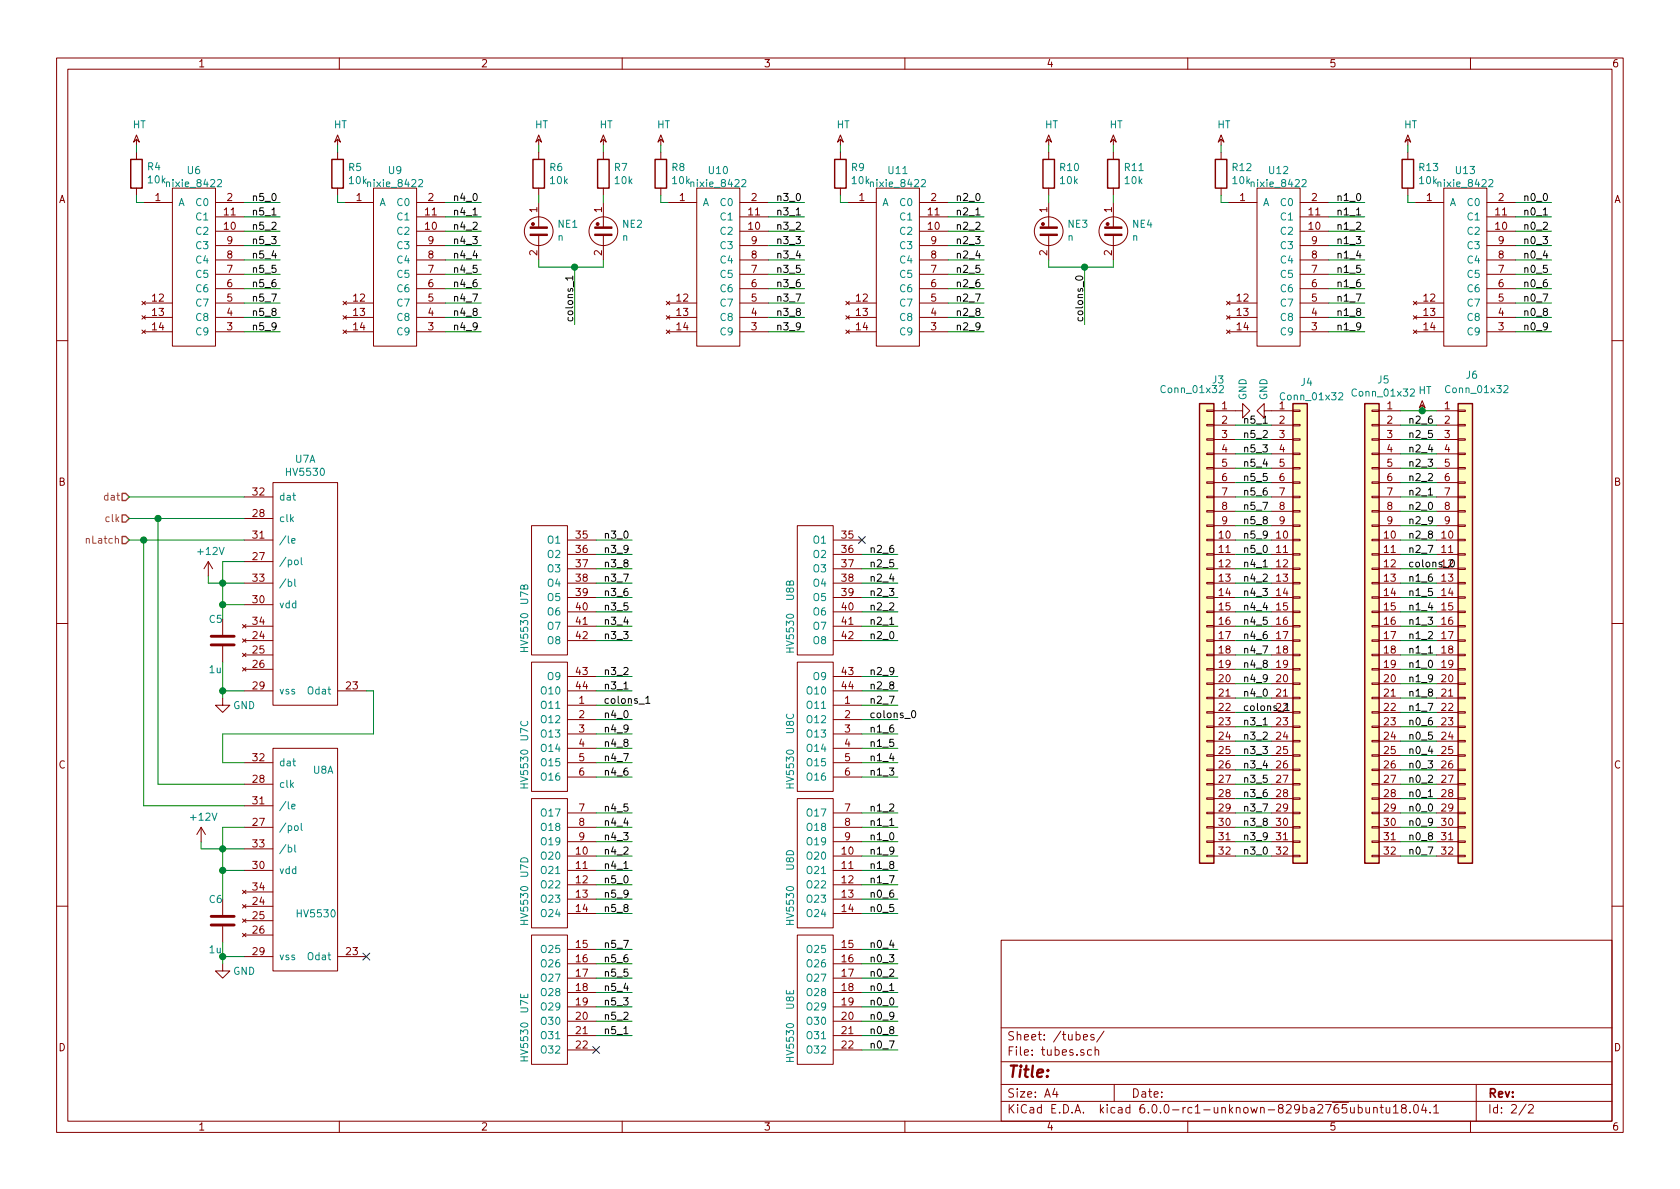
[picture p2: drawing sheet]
EESchema Schematic File Version 4
LIBS:nixie-cache
EELAYER 26 0
EELAYER END
$Descr A4 11693 8268
encoding utf-8
Sheet 2 2
Title ""
Date ""
Rev ""
Comp ""
Comment1 ""
Comment2 ""
Comment3 ""
Comment4 ""
$EndDescr
$Comp
L newStuff:nixie_8422 U6
U 1 1
P 1500 2200
F 0 "U6" H 1350 3225 50  0000 C CNN
F 1 "nixie_8422" H 1350 3134 50  0000 C CNN
F 2 "newStuff:nixie_8422" H 1700 2200 50  0001 C CNN
F 3 "" H 1700 2200 50  0001 C CNN
F 4 "" H 0   0   50  0001 C CNN "DPN"
	1    1500 2200
	1    0    0    -1  
$EndComp
$Comp
L newStuff:nixie_8422 U9
U 1 1
P 2900 2200
F 0 "U9" H 2750 3225 50  0000 C CNN
F 1 "nixie_8422" H 2750 3134 50  0000 C CNN
F 2 "newStuff:nixie_8422" H 3100 2200 50  0001 C CNN
F 3 "" H 3100 2200 50  0001 C CNN
F 4 "" H 0   0   50  0001 C CNN "DPN"
	1    2900 2200
	1    0    0    -1  
$EndComp
$Comp
L newStuff:nixie_8422 U10
U 1 1
P 5150 2200
F 0 "U10" H 5000 3225 50  0000 C CNN
F 1 "nixie_8422" H 5000 3134 50  0000 C CNN
F 2 "newStuff:nixie_8422" H 5350 2200 50  0001 C CNN
F 3 "" H 5350 2200 50  0001 C CNN
F 4 "" H 0   0   50  0001 C CNN "DPN"
	1    5150 2200
	1    0    0    -1  
$EndComp
$Comp
L newStuff:nixie_8422 U11
U 1 1
P 6400 2200
F 0 "U11" H 6250 3225 50  0000 C CNN
F 1 "nixie_8422" H 6250 3134 50  0000 C CNN
F 2 "newStuff:nixie_8422" H 6600 2200 50  0001 C CNN
F 3 "" H 6600 2200 50  0001 C CNN
F 4 "" H 0   0   50  0001 C CNN "DPN"
	1    6400 2200
	1    0    0    -1  
$EndComp
$Comp
L newStuff:nixie_8422 U12
U 1 1
P 9050 2200
F 0 "U12" H 8900 3225 50  0000 C CNN
F 1 "nixie_8422" H 8900 3134 50  0000 C CNN
F 2 "newStuff:nixie_8422" H 9250 2200 50  0001 C CNN
F 3 "" H 9250 2200 50  0001 C CNN
F 4 "" H 0   0   50  0001 C CNN "DPN"
	1    9050 2200
	1    0    0    -1  
$EndComp
$Comp
L newStuff:nixie_8422 U13
U 1 1
P 10350 2200
F 0 "U13" H 10200 3225 50  0000 C CNN
F 1 "nixie_8422" H 10200 3134 50  0000 C CNN
F 2 "newStuff:nixie_8422" H 10550 2200 50  0001 C CNN
F 3 "" H 10550 2200 50  0001 C CNN
F 4 "" H 0   0   50  0001 C CNN "DPN"
	1    10350 2200
	1    0    0    -1  
$EndComp
Text Label 1750 1400 0    50   ~ 0
n5_0
Text Label 1750 1500 0    50   ~ 0
n5_1
Text Label 1750 1600 0    50   ~ 0
n5_2
Text Label 1750 1700 0    50   ~ 0
n5_3
Text Label 1750 1800 0    50   ~ 0
n5_4
Text Label 1750 1900 0    50   ~ 0
n5_5
Text Label 1750 2000 0    50   ~ 0
n5_6
Text Label 1750 2100 0    50   ~ 0
n5_7
Text Label 1750 2200 0    50   ~ 0
n5_8
Text Label 1750 2300 0    50   ~ 0
n5_9
Wire Wire Line
	1700 1400 1950 1400
Wire Wire Line
	1700 1500 1950 1500
Wire Wire Line
	1700 1600 1950 1600
Wire Wire Line
	1700 1700 1950 1700
Wire Wire Line
	1700 1800 1950 1800
Wire Wire Line
	1700 1900 1950 1900
Wire Wire Line
	1700 2000 1950 2000
Wire Wire Line
	1700 2100 1950 2100
Wire Wire Line
	1700 2200 1950 2200
Wire Wire Line
	1700 2300 1950 2300
Text Label 3150 1400 0    50   ~ 0
n4_0
Wire Wire Line
	3100 1400 3350 1400
Wire Wire Line
	3100 1500 3350 1500
Wire Wire Line
	3100 1600 3350 1600
Wire Wire Line
	3100 1700 3350 1700
Wire Wire Line
	3100 1800 3350 1800
Wire Wire Line
	3100 1900 3350 1900
Wire Wire Line
	3100 2000 3350 2000
Wire Wire Line
	3100 2100 3350 2100
Wire Wire Line
	3100 2200 3350 2200
Wire Wire Line
	3100 2300 3350 2300
Wire Wire Line
	5350 1400 5600 1400
Wire Wire Line
	6600 1400 6850 1400
Wire Wire Line
	9250 1400 9500 1400
Text Label 10600 1400 0    50   ~ 0
n0_0
Wire Wire Line
	10550 1400 10800 1400
Text Label 3150 1500 0    50   ~ 0
n4_1
Text Label 3150 1600 0    50   ~ 0
n4_2
Text Label 3150 1700 0    50   ~ 0
n4_3
Text Label 3150 1800 0    50   ~ 0
n4_4
Text Label 3150 1900 0    50   ~ 0
n4_5
Text Label 3150 2000 0    50   ~ 0
n4_6
Text Label 3150 2100 0    50   ~ 0
n4_7
Text Label 3150 2200 0    50   ~ 0
n4_8
Text Label 3150 2300 0    50   ~ 0
n4_9
Text Label 5400 1400 0    50   ~ 0
n3_0
Text Label 5400 1500 0    50   ~ 0
n3_1
Text Label 5400 1600 0    50   ~ 0
n3_2
Text Label 5400 1700 0    50   ~ 0
n3_3
Text Label 5400 1800 0    50   ~ 0
n3_4
Text Label 5400 1900 0    50   ~ 0
n3_5
Text Label 5400 2000 0    50   ~ 0
n3_6
Text Label 5400 2100 0    50   ~ 0
n3_7
Text Label 5400 2200 0    50   ~ 0
n3_8
Text Label 5400 2300 0    50   ~ 0
n3_9
Wire Wire Line
	5350 1500 5600 1500
Wire Wire Line
	5350 1600 5600 1600
Wire Wire Line
	5350 1700 5600 1700
Wire Wire Line
	5350 1800 5600 1800
Wire Wire Line
	5350 1900 5600 1900
Wire Wire Line
	5350 2000 5600 2000
Wire Wire Line
	5350 2100 5600 2100
Wire Wire Line
	5350 2200 5600 2200
Wire Wire Line
	5350 2300 5600 2300
Wire Wire Line
	6600 1500 6850 1500
Wire Wire Line
	6600 1600 6850 1600
Wire Wire Line
	6600 1700 6850 1700
Wire Wire Line
	6600 1800 6850 1800
Wire Wire Line
	6600 1900 6850 1900
Wire Wire Line
	6600 2000 6850 2000
Wire Wire Line
	6600 2100 6850 2100
Wire Wire Line
	6600 2200 6850 2200
Wire Wire Line
	6600 2300 6850 2300
Text Label 6650 1400 0    50   ~ 0
n2_0
Text Label 6650 1500 0    50   ~ 0
n2_1
Text Label 6650 1600 0    50   ~ 0
n2_2
Text Label 6650 1700 0    50   ~ 0
n2_3
Text Label 6650 1800 0    50   ~ 0
n2_4
Text Label 6650 1900 0    50   ~ 0
n2_5
Text Label 6650 2000 0    50   ~ 0
n2_6
Text Label 6650 2100 0    50   ~ 0
n2_7
Text Label 6650 2200 0    50   ~ 0
n2_8
Text Label 6650 2300 0    50   ~ 0
n2_9
Wire Wire Line
	9250 1500 9500 1500
Wire Wire Line
	9250 1600 9500 1600
Wire Wire Line
	9250 1700 9500 1700
Wire Wire Line
	9250 1800 9500 1800
Wire Wire Line
	9250 1900 9500 1900
Wire Wire Line
	9250 2000 9500 2000
Wire Wire Line
	9250 2100 9500 2100
Wire Wire Line
	9250 2200 9500 2200
Wire Wire Line
	9250 2300 9500 2300
Wire Wire Line
	10550 1500 10800 1500
Wire Wire Line
	10550 1600 10800 1600
Wire Wire Line
	10550 1700 10800 1700
Wire Wire Line
	10550 1800 10800 1800
Wire Wire Line
	10550 1900 10800 1900
Wire Wire Line
	10550 2000 10800 2000
Wire Wire Line
	10550 2100 10800 2100
Wire Wire Line
	10550 2200 10800 2200
Wire Wire Line
	10550 2300 10800 2300
Text Label 9300 1400 0    50   ~ 0
n1_0
Text Label 9300 1500 0    50   ~ 0
n1_1
Text Label 9300 1600 0    50   ~ 0
n1_2
Text Label 9300 1700 0    50   ~ 0
n1_3
Text Label 9300 1800 0    50   ~ 0
n1_4
Text Label 9300 1900 0    50   ~ 0
n1_5
Text Label 9300 2000 0    50   ~ 0
n1_6
Text Label 9300 2100 0    50   ~ 0
n1_7
Text Label 9300 2200 0    50   ~ 0
n1_8
Text Label 9300 2300 0    50   ~ 0
n1_9
Text Label 10600 1500 0    50   ~ 0
n0_1
Text Label 10600 1600 0    50   ~ 0
n0_2
Text Label 10600 1700 0    50   ~ 0
n0_3
Text Label 10600 1800 0    50   ~ 0
n0_4
Text Label 10600 1900 0    50   ~ 0
n0_5
Text Label 10600 2000 0    50   ~ 0
n0_6
Text Label 10600 2100 0    50   ~ 0
n0_7
Text Label 10600 2200 0    50   ~ 0
n0_8
Text Label 10600 2300 0    50   ~ 0
n0_9
$Comp
L newStuff:HV5530 U?
U 1 1
P 2000 4500
AR Path="/5AE45E71" Ref="U?"  Part="1" 
AR Path="/5AE42E62/5AE45E71" Ref="U7"  Part="1" 
F 0 "U7" H 2125 5815 50  0000 C CNN
F 1 "HV5530" H 2125 5724 50  0000 C CNN
F 2 "Package_LCC:PLCC-44" H 1900 4950 50  0001 C CNN
F 3 "" H 1900 4950 50  0001 C CNN
F 4 "" H 0   0   50  0001 C CNN "DPN"
	1    2000 4500
	1    0    0    -1  
$EndComp
$Comp
L newStuff:HV5530 U?
U 2 1
P 3950 4650
AR Path="/5AE45E78" Ref="U?"  Part="2" 
AR Path="/5AE42E62/5AE45E78" Ref="U7"  Part="2" 
F 0 "U7" V 3650 5250 50  0000 R CNN
F 1 "HV5530" V 3650 5050 50  0000 R CNN
F 2 "Package_LCC:PLCC-44" H 3850 5100 50  0001 C CNN
F 3 "" H 3850 5100 50  0001 C CNN
F 4 "" H 0   0   50  0001 C CNN "DPN"
	2    3950 4650
	1    0    0    -1  
$EndComp
$Comp
L newStuff:HV5530 U?
U 3 1
P 3950 5700
AR Path="/5AE45E7F" Ref="U?"  Part="3" 
AR Path="/5AE42E62/5AE45E7F" Ref="U7"  Part="3" 
F 0 "U7" V 3650 6400 50  0000 R CNN
F 1 "HV5530" V 3650 6200 50  0000 R CNN
F 2 "Package_LCC:PLCC-44" H 3850 6150 50  0001 C CNN
F 3 "" H 3850 6150 50  0001 C CNN
F 4 "" H 0   0   50  0001 C CNN "DPN"
	3    3950 5700
	1    0    0    -1  
$EndComp
$Comp
L newStuff:HV5530 U?
U 4 1
P 3950 6550
AR Path="/5AE45E86" Ref="U?"  Part="4" 
AR Path="/5AE42E62/5AE45E86" Ref="U7"  Part="4" 
F 0 "U7" V 3650 7150 50  0000 R CNN
F 1 "HV5530" V 3650 6950 50  0000 R CNN
F 2 "Package_LCC:PLCC-44" H 3850 7000 50  0001 C CNN
F 3 "" H 3850 7000 50  0001 C CNN
F 4 "" H 0   0   50  0001 C CNN "DPN"
	4    3950 6550
	1    0    0    -1  
$EndComp
$Comp
L newStuff:HV5530 U?
U 5 1
P 4150 7450
AR Path="/5AE45E8D" Ref="U?"  Part="5" 
AR Path="/5AE42E62/5AE45E8D" Ref="U7"  Part="5" 
F 0 "U7" V 3650 8000 50  0000 R CNN
F 1 "HV5530" V 3650 7800 50  0000 R CNN
F 2 "Package_LCC:PLCC-44" H 4050 7900 50  0001 C CNN
F 3 "" H 4050 7900 50  0001 C CNN
F 4 "" H 0   0   50  0001 C CNN "DPN"
	5    4150 7450
	1    0    0    -1  
$EndComp
$Comp
L newStuff:HV5530 U?
U 1 1
P 2000 6350
AR Path="/5AE45E94" Ref="U?"  Part="1" 
AR Path="/5AE42E62/5AE45E94" Ref="U8"  Part="1" 
F 0 "U8" H 2250 7350 50  0000 C CNN
F 1 "HV5530" H 2200 6350 50  0000 C CNN
F 2 "Package_LCC:PLCC-44" H 1900 6800 50  0001 C CNN
F 3 "" H 1900 6800 50  0001 C CNN
F 4 "" H 0   0   50  0001 C CNN "DPN"
	1    2000 6350
	1    0    0    -1  
$EndComp
$Comp
L newStuff:HV5530 U?
U 2 1
P 5800 4650
AR Path="/5AE45E9B" Ref="U?"  Part="2" 
AR Path="/5AE42E62/5AE45E9B" Ref="U8"  Part="2" 
F 0 "U8" V 5500 5200 50  0000 C CNN
F 1 "HV5530" V 5500 4900 50  0000 C CNN
F 2 "Package_LCC:PLCC-44" H 5700 5100 50  0001 C CNN
F 3 "" H 5700 5100 50  0001 C CNN
F 4 "" H 0   0   50  0001 C CNN "DPN"
	2    5800 4650
	1    0    0    -1  
$EndComp
$Comp
L newStuff:HV5530 U?
U 3 1
P 5800 5700
AR Path="/5AE45EA2" Ref="U?"  Part="3" 
AR Path="/5AE42E62/5AE45EA2" Ref="U8"  Part="3" 
F 0 "U8" V 5500 6450 50  0000 R CNN
F 1 "HV5530" V 5500 6200 50  0000 R CNN
F 2 "Package_LCC:PLCC-44" H 5700 6150 50  0001 C CNN
F 3 "" H 5700 6150 50  0001 C CNN
F 4 "" H 0   0   50  0001 C CNN "DPN"
	3    5800 5700
	1    0    0    -1  
$EndComp
$Comp
L newStuff:HV5530 U?
U 4 1
P 5800 6550
AR Path="/5AE45EA9" Ref="U?"  Part="4" 
AR Path="/5AE42E62/5AE45EA9" Ref="U8"  Part="4" 
F 0 "U8" V 5500 7200 50  0000 R CNN
F 1 "HV5530" V 5500 6950 50  0000 R CNN
F 2 "Package_LCC:PLCC-44" H 5700 7000 50  0001 C CNN
F 3 "" H 5700 7000 50  0001 C CNN
F 4 "" H 0   0   50  0001 C CNN "DPN"
	4    5800 6550
	1    0    0    -1  
$EndComp
$Comp
L newStuff:HV5530 U?
U 5 1
P 6000 7450
AR Path="/5AE45EB0" Ref="U?"  Part="5" 
AR Path="/5AE42E62/5AE45EB0" Ref="U8"  Part="5" 
F 0 "U8" V 5500 7950 50  0000 C CNN
F 1 "HV5530" V 5500 7650 50  0000 C CNN
F 2 "Package_LCC:PLCC-44" H 5900 7900 50  0001 C CNN
F 3 "" H 5900 7900 50  0001 C CNN
F 4 "" H 0   0   50  0001 C CNN "DPN"
	5    6000 7450
	1    0    0    -1  
$EndComp
Wire Wire Line
	1550 5100 1550 5300
Wire Wire Line
	1550 5300 1700 5300
Text HLabel 900  3600 0    50   Input ~ 0
clk
Text HLabel 900  3450 0    50   Input ~ 0
dat
Wire Wire Line
	900  3450 1700 3450
Wire Wire Line
	900  3600 1100 3600
$Comp
L Device:C C5
U 1 1
P 1550 4450
F 0 "C5" H 1450 4600 50  0000 L CNN
F 1 "1u" H 1450 4250 50  0000 L CNN
F 2 "Capacitor_SMD:C_0805_2012Metric" H 1588 4300 50  0001 C CNN
F 3 "~" H 1550 4450 50  0001 C CNN
F 4 "" H 0   0   50  0001 C CNN "DPN"
	1    1550 4450
	1    0    0    -1  
$EndComp
Wire Wire Line
	1550 4300 1550 4200
Wire Wire Line
	1550 4600 1550 4800
Wire Wire Line
	1550 4800 1700 4800
Wire Wire Line
	2600 5100 2600 4800
Wire Wire Line
	2600 4800 2550 4800
Wire Wire Line
	1550 5100 2600 5100
Text HLabel 900  3750 0    50   Input ~ 0
nLatch
Wire Wire Line
	900  3750 1000 3750
Wire Wire Line
	1100 3600 1100 5450
Wire Wire Line
	1100 5450 1700 5450
Connection ~ 1100 3600
Wire Wire Line
	1100 3600 1700 3600
Wire Wire Line
	1700 5600 1000 5600
Wire Wire Line
	1000 5600 1000 3750
Connection ~ 1000 3750
Wire Wire Line
	1000 3750 1700 3750
$Comp
L power:GND #PWR0119
U 1 1
P 1550 4850
F 0 "#PWR0119" H 1550 4600 50  0001 C CNN
F 1 "GND" H 1700 4800 50  0000 C CNN
F 2 "" H 1550 4850 50  0001 C CNN
F 3 "" H 1550 4850 50  0001 C CNN
	1    1550 4850
	1    0    0    -1  
$EndComp
Wire Wire Line
	1550 4850 1550 4800
Connection ~ 1550 4800
$Comp
L power:GND #PWR0120
U 1 1
P 1550 6700
F 0 "#PWR0120" H 1550 6450 50  0001 C CNN
F 1 "GND" H 1700 6650 50  0000 C CNN
F 2 "" H 1550 6700 50  0001 C CNN
F 3 "" H 1550 6700 50  0001 C CNN
	1    1550 6700
	1    0    0    -1  
$EndComp
$Comp
L Device:C C6
U 1 1
P 1550 6400
F 0 "C6" H 1450 6550 50  0000 L CNN
F 1 "1u" H 1450 6200 50  0000 L CNN
F 2 "Capacitor_SMD:C_0805_2012Metric" H 1588 6250 50  0001 C CNN
F 3 "~" H 1550 6400 50  0001 C CNN
F 4 "" H 0   0   50  0001 C CNN "DPN"
	1    1550 6400
	1    0    0    -1  
$EndComp
Wire Wire Line
	1550 6550 1550 6650
Wire Wire Line
	1550 6650 1700 6650
Wire Wire Line
	1550 6700 1550 6650
Connection ~ 1550 6650
Wire Wire Line
	1550 5900 1700 5900
Wire Wire Line
	1550 5900 1550 5750
Wire Wire Line
	1550 5750 1700 5750
Connection ~ 1550 5900
Wire Wire Line
	1550 4200 1700 4200
Wire Wire Line
	1550 4050 1550 4200
Wire Wire Line
	1550 4050 1700 4050
Connection ~ 1550 4200
Wire Wire Line
	1550 4050 1550 3900
Wire Wire Line
	1550 3900 1700 3900
Connection ~ 1550 4050
NoConn ~ 2550 6650
Wire Wire Line
	1450 4000 1450 4050
Wire Wire Line
	1450 4050 1550 4050
Wire Wire Line
	1400 5850 1400 5900
Wire Wire Line
	1400 5900 1550 5900
$Comp
L power:HT #PWR0121
U 1 1
P 950 1000
F 0 "#PWR0121" H 950 1120 50  0001 C CNN
F 1 "HT" H 970 1143 50  0000 C CNN
F 2 "" H 950 1000 50  0001 C CNN
F 3 "" H 950 1000 50  0001 C CNN
	1    950  1000
	1    0    0    -1  
$EndComp
$Comp
L Device:R R5
U 1 1
P 2350 1200
F 0 "R5" H 2280 1246 50  0000 R CNN
F 1 "10k" H 2280 1155 50  0000 R CNN
F 2 "Resistor_SMD:R_0805_2012Metric" V 2280 1200 50  0001 C CNN
F 3 "~" H 2350 1200 50  0001 C CNN
F 4 "" H 0   0   50  0001 C CNN "DPN"
	1    2350 1200
	-1   0    0    -1  
$EndComp
$Comp
L Device:R R4
U 1 1
P 950 1200
F 0 "R4" H 880 1154 50  0000 R CNN
F 1 "10k" H 880 1245 50  0000 R CNN
F 2 "Resistor_SMD:R_0805_2012Metric" V 880 1200 50  0001 C CNN
F 3 "~" H 950 1200 50  0001 C CNN
F 4 "" H 0   0   50  0001 C CNN "DPN"
	1    950  1200
	-1   0    0    1   
$EndComp
$Comp
L Device:R R8
U 1 1
P 4600 1200
F 0 "R8" H 4530 1246 50  0000 R CNN
F 1 "10k" H 4530 1155 50  0000 R CNN
F 2 "Resistor_SMD:R_0805_2012Metric" V 4530 1200 50  0001 C CNN
F 3 "~" H 4600 1200 50  0001 C CNN
F 4 "" H 0   0   50  0001 C CNN "DPN"
	1    4600 1200
	-1   0    0    -1  
$EndComp
$Comp
L Device:R R9
U 1 1
P 5850 1200
F 0 "R9" H 5780 1246 50  0000 R CNN
F 1 "10k" H 5780 1155 50  0000 R CNN
F 2 "Resistor_SMD:R_0805_2012Metric" V 5780 1200 50  0001 C CNN
F 3 "~" H 5850 1200 50  0001 C CNN
F 4 "" H 0   0   50  0001 C CNN "DPN"
	1    5850 1200
	-1   0    0    -1  
$EndComp
$Comp
L Device:R R12
U 1 1
P 8500 1200
F 0 "R12" H 8430 1246 50  0000 R CNN
F 1 "10k" H 8430 1155 50  0000 R CNN
F 2 "Resistor_SMD:R_0805_2012Metric" V 8430 1200 50  0001 C CNN
F 3 "~" H 8500 1200 50  0001 C CNN
F 4 "" H 0   0   50  0001 C CNN "DPN"
	1    8500 1200
	-1   0    0    -1  
$EndComp
$Comp
L Device:R R13
U 1 1
P 9800 1200
F 0 "R13" H 9730 1246 50  0000 R CNN
F 1 "10k" H 9730 1155 50  0000 R CNN
F 2 "Resistor_SMD:R_0805_2012Metric" V 9730 1200 50  0001 C CNN
F 3 "~" H 9800 1200 50  0001 C CNN
F 4 "" H 0   0   50  0001 C CNN "DPN"
	1    9800 1200
	-1   0    0    -1  
$EndComp
$Comp
L power:HT #PWR0122
U 1 1
P 2350 1000
F 0 "#PWR0122" H 2350 1120 50  0001 C CNN
F 1 "HT" H 2370 1143 50  0000 C CNN
F 2 "" H 2350 1000 50  0001 C CNN
F 3 "" H 2350 1000 50  0001 C CNN
	1    2350 1000
	1    0    0    -1  
$EndComp
$Comp
L power:HT #PWR0123
U 1 1
P 4600 1000
F 0 "#PWR0123" H 4600 1120 50  0001 C CNN
F 1 "HT" H 4620 1143 50  0000 C CNN
F 2 "" H 4600 1000 50  0001 C CNN
F 3 "" H 4600 1000 50  0001 C CNN
	1    4600 1000
	1    0    0    -1  
$EndComp
$Comp
L power:HT #PWR0124
U 1 1
P 5850 1000
F 0 "#PWR0124" H 5850 1120 50  0001 C CNN
F 1 "HT" H 5870 1143 50  0000 C CNN
F 2 "" H 5850 1000 50  0001 C CNN
F 3 "" H 5850 1000 50  0001 C CNN
	1    5850 1000
	1    0    0    -1  
$EndComp
$Comp
L power:HT #PWR0125
U 1 1
P 8500 1000
F 0 "#PWR0125" H 8500 1120 50  0001 C CNN
F 1 "HT" H 8520 1143 50  0000 C CNN
F 2 "" H 8500 1000 50  0001 C CNN
F 3 "" H 8500 1000 50  0001 C CNN
	1    8500 1000
	1    0    0    -1  
$EndComp
$Comp
L power:HT #PWR0126
U 1 1
P 9800 1000
F 0 "#PWR0126" H 9800 1120 50  0001 C CNN
F 1 "HT" H 9820 1143 50  0000 C CNN
F 2 "" H 9800 1000 50  0001 C CNN
F 3 "" H 9800 1000 50  0001 C CNN
	1    9800 1000
	1    0    0    -1  
$EndComp
Wire Wire Line
	9850 1400 9800 1400
Wire Wire Line
	9800 1400 9800 1350
Wire Wire Line
	9800 1050 9800 1000
Wire Wire Line
	8500 1350 8500 1400
Wire Wire Line
	8500 1400 8550 1400
Wire Wire Line
	8500 1000 8500 1050
Wire Wire Line
	5850 1000 5850 1050
Wire Wire Line
	5850 1350 5850 1400
Wire Wire Line
	5850 1400 5900 1400
Wire Wire Line
	4600 1000 4600 1050
Wire Wire Line
	4600 1350 4600 1400
Wire Wire Line
	4600 1400 4650 1400
Wire Wire Line
	2350 1350 2350 1400
Wire Wire Line
	2350 1400 2400 1400
Wire Wire Line
	2350 1000 2350 1050
Wire Wire Line
	950  1000 950  1050
Wire Wire Line
	950  1350 950  1400
Wire Wire Line
	950  1400 1000 1400
$Comp
L Device:Lamp_Neon NE3
U 1 1
P 7300 1600
F 0 "NE3" H 7172 1554 50  0000 R CNN
F 1 "n" H 7172 1645 50  0000 R CNN
F 2 "Connector_PinHeader_2.54mm:PinHeader_1x02_P2.54mm_Vertical" V 7300 1700 50  0001 C CNN
F 3 "~" V 7300 1700 50  0001 C CNN
F 4 "" H 0   0   50  0001 C CNN "DPN"
	1    7300 1600
	-1   0    0    1   
$EndComp
$Comp
L Device:Lamp_Neon NE4
U 1 1
P 7750 1600
F 0 "NE4" H 7622 1554 50  0000 R CNN
F 1 "n" H 7622 1645 50  0000 R CNN
F 2 "Connector_PinHeader_2.54mm:PinHeader_1x02_P2.54mm_Vertical" V 7750 1700 50  0001 C CNN
F 3 "~" V 7750 1700 50  0001 C CNN
F 4 "" H 0   0   50  0001 C CNN "DPN"
	1    7750 1600
	-1   0    0    1   
$EndComp
$Comp
L power:HT #PWR0127
U 1 1
P 7300 1000
F 0 "#PWR0127" H 7300 1120 50  0001 C CNN
F 1 "HT" H 7320 1143 50  0000 C CNN
F 2 "" H 7300 1000 50  0001 C CNN
F 3 "" H 7300 1000 50  0001 C CNN
	1    7300 1000
	1    0    0    -1  
$EndComp
Wire Wire Line
	7300 1000 7300 1050
$Comp
L power:HT #PWR0128
U 1 1
P 7750 1000
F 0 "#PWR0128" H 7750 1120 50  0001 C CNN
F 1 "HT" H 7770 1143 50  0000 C CNN
F 2 "" H 7750 1000 50  0001 C CNN
F 3 "" H 7750 1000 50  0001 C CNN
	1    7750 1000
	1    0    0    -1  
$EndComp
Wire Wire Line
	7750 1000 7750 1050
$Comp
L Device:R R10
U 1 1
P 7300 1200
F 0 "R10" H 7230 1246 50  0000 R CNN
F 1 "10k" H 7230 1155 50  0000 R CNN
F 2 "Resistor_SMD:R_0805_2012Metric" V 7230 1200 50  0001 C CNN
F 3 "~" H 7300 1200 50  0001 C CNN
F 4 "" H 0   0   50  0001 C CNN "DPN"
	1    7300 1200
	-1   0    0    -1  
$EndComp
$Comp
L Device:R R11
U 1 1
P 7750 1200
F 0 "R11" H 7680 1246 50  0000 R CNN
F 1 "10k" H 7680 1155 50  0000 R CNN
F 2 "Resistor_SMD:R_0805_2012Metric" V 7680 1200 50  0001 C CNN
F 3 "~" H 7750 1200 50  0001 C CNN
F 4 "" H 0   0   50  0001 C CNN "DPN"
	1    7750 1200
	-1   0    0    -1  
$EndComp
Wire Wire Line
	7300 1350 7300 1400
Wire Wire Line
	7750 1350 7750 1400
Wire Wire Line
	7300 1800 7300 1850
Wire Wire Line
	7300 1850 7550 1850
Wire Wire Line
	7750 1850 7750 1800
Connection ~ 7550 1850
Wire Wire Line
	7550 1850 7750 1850
Text Label 7550 1900 3    50   ~ 0
colons_0
Wire Wire Line
	7550 1850 7550 2250
$Comp
L Device:Lamp_Neon NE1
U 1 1
P 3750 1600
F 0 "NE1" H 3622 1554 50  0000 R CNN
F 1 "n" H 3622 1645 50  0000 R CNN
F 2 "Connector_PinHeader_2.54mm:PinHeader_1x02_P2.54mm_Vertical" V 3750 1700 50  0001 C CNN
F 3 "~" V 3750 1700 50  0001 C CNN
F 4 "" H 0   0   50  0001 C CNN "DPN"
	1    3750 1600
	-1   0    0    1   
$EndComp
$Comp
L Device:Lamp_Neon NE2
U 1 1
P 4200 1600
F 0 "NE2" H 4072 1554 50  0000 R CNN
F 1 "n" H 4072 1645 50  0000 R CNN
F 2 "Connector_PinHeader_2.54mm:PinHeader_1x02_P2.54mm_Vertical" V 4200 1700 50  0001 C CNN
F 3 "~" V 4200 1700 50  0001 C CNN
F 4 "" H 0   0   50  0001 C CNN "DPN"
	1    4200 1600
	-1   0    0    1   
$EndComp
$Comp
L power:HT #PWR0129
U 1 1
P 3750 1000
F 0 "#PWR0129" H 3750 1120 50  0001 C CNN
F 1 "HT" H 3770 1143 50  0000 C CNN
F 2 "" H 3750 1000 50  0001 C CNN
F 3 "" H 3750 1000 50  0001 C CNN
	1    3750 1000
	1    0    0    -1  
$EndComp
Wire Wire Line
	3750 1000 3750 1050
$Comp
L power:HT #PWR0130
U 1 1
P 4200 1000
F 0 "#PWR0130" H 4200 1120 50  0001 C CNN
F 1 "HT" H 4220 1143 50  0000 C CNN
F 2 "" H 4200 1000 50  0001 C CNN
F 3 "" H 4200 1000 50  0001 C CNN
	1    4200 1000
	1    0    0    -1  
$EndComp
Wire Wire Line
	4200 1000 4200 1050
$Comp
L Device:R R6
U 1 1
P 3750 1200
F 0 "R6" H 3680 1246 50  0000 R CNN
F 1 "10k" H 3680 1155 50  0000 R CNN
F 2 "Resistor_SMD:R_0805_2012Metric" V 3680 1200 50  0001 C CNN
F 3 "~" H 3750 1200 50  0001 C CNN
F 4 "" H 0   0   50  0001 C CNN "DPN"
	1    3750 1200
	-1   0    0    -1  
$EndComp
$Comp
L Device:R R7
U 1 1
P 4200 1200
F 0 "R7" H 4130 1246 50  0000 R CNN
F 1 "10k" H 4130 1155 50  0000 R CNN
F 2 "Resistor_SMD:R_0805_2012Metric" V 4130 1200 50  0001 C CNN
F 3 "~" H 4200 1200 50  0001 C CNN
F 4 "" H 0   0   50  0001 C CNN "DPN"
	1    4200 1200
	-1   0    0    -1  
$EndComp
Wire Wire Line
	3750 1350 3750 1400
Wire Wire Line
	4200 1350 4200 1400
Wire Wire Line
	3750 1800 3750 1850
Wire Wire Line
	3750 1850 4000 1850
Wire Wire Line
	4200 1850 4200 1800
Connection ~ 4000 1850
Wire Wire Line
	4000 1850 4200 1850
Text Label 4000 1900 3    50   ~ 0
colons_1
Wire Wire Line
	4000 1850 4000 2250
Text Label 4200 6150 0    50   ~ 0
n5_0
Text Label 4200 7200 0    50   ~ 0
n5_1
Text Label 4200 7100 0    50   ~ 0
n5_2
Text Label 4200 7000 0    50   ~ 0
n5_3
Text Label 4200 6900 0    50   ~ 0
n5_4
Text Label 4200 6800 0    50   ~ 0
n5_5
Text Label 4200 6700 0    50   ~ 0
n5_6
Text Label 4200 6600 0    50   ~ 0
n5_7
Text Label 4200 6350 0    50   ~ 0
n5_8
Text Label 4200 6250 0    50   ~ 0
n5_9
Wire Wire Line
	4150 3750 4400 3750
Wire Wire Line
	4150 3850 4400 3850
Wire Wire Line
	4150 3950 4400 3950
Wire Wire Line
	4150 4050 4400 4050
Wire Wire Line
	4150 4150 4400 4150
Wire Wire Line
	4150 4250 4400 4250
Wire Wire Line
	4150 4350 4400 4350
Wire Wire Line
	4150 4450 4400 4450
Wire Wire Line
	4150 4700 4400 4700
Wire Wire Line
	4150 4800 4400 4800
Text Label 4200 5000 0    50   ~ 0
n4_0
Wire Wire Line
	4150 4900 4400 4900
Wire Wire Line
	4150 5000 4400 5000
Wire Wire Line
	4150 5100 4400 5100
Wire Wire Line
	4150 5200 4400 5200
Wire Wire Line
	4150 5300 4400 5300
Wire Wire Line
	4150 5400 4400 5400
Wire Wire Line
	4150 5650 4400 5650
Wire Wire Line
	4150 5750 4400 5750
Wire Wire Line
	4150 5850 4400 5850
Wire Wire Line
	4150 5950 4400 5950
Text Label 4200 6050 0    50   ~ 0
n4_1
Text Label 4200 5950 0    50   ~ 0
n4_2
Text Label 4200 5850 0    50   ~ 0
n4_3
Text Label 4200 5750 0    50   ~ 0
n4_4
Text Label 4200 5650 0    50   ~ 0
n4_5
Text Label 4200 5400 0    50   ~ 0
n4_6
Text Label 4200 5300 0    50   ~ 0
n4_7
Text Label 4200 5200 0    50   ~ 0
n4_8
Text Label 4200 5100 0    50   ~ 0
n4_9
Text Label 4200 4900 0    50   ~ 0
colons_1
Wire Wire Line
	4150 6050 4400 6050
Wire Wire Line
	4150 6150 4400 6150
Text Label 4200 3750 0    50   ~ 0
n3_0
Text Label 4200 4800 0    50   ~ 0
n3_1
Text Label 4200 4700 0    50   ~ 0
n3_2
Text Label 4200 4450 0    50   ~ 0
n3_3
Text Label 4200 4350 0    50   ~ 0
n3_4
Text Label 4200 4250 0    50   ~ 0
n3_5
Text Label 4200 4150 0    50   ~ 0
n3_6
Text Label 4200 4050 0    50   ~ 0
n3_7
Text Label 4200 3950 0    50   ~ 0
n3_8
Text Label 4200 3850 0    50   ~ 0
n3_9
Wire Wire Line
	4150 6250 4400 6250
Wire Wire Line
	4150 6350 4400 6350
Wire Wire Line
	4150 6600 4400 6600
Wire Wire Line
	4150 6700 4400 6700
Wire Wire Line
	4150 6800 4400 6800
Wire Wire Line
	4150 6900 4400 6900
Wire Wire Line
	4150 7000 4400 7000
Wire Wire Line
	4150 7100 4400 7100
Wire Wire Line
	4150 7200 4400 7200
Wire Wire Line
	6000 3850 6250 3850
Wire Wire Line
	6000 3950 6250 3950
Wire Wire Line
	6000 4050 6250 4050
Wire Wire Line
	6000 4150 6250 4150
Wire Wire Line
	6000 4250 6250 4250
Wire Wire Line
	6000 4350 6250 4350
Wire Wire Line
	6000 4450 6250 4450
Wire Wire Line
	6000 4700 6250 4700
Wire Wire Line
	6000 4800 6250 4800
Text Label 6050 4450 0    50   ~ 0
n2_0
Text Label 6050 4350 0    50   ~ 0
n2_1
Text Label 6050 4250 0    50   ~ 0
n2_2
Text Label 6050 4150 0    50   ~ 0
n2_3
Text Label 6050 4050 0    50   ~ 0
n2_4
Text Label 6050 3950 0    50   ~ 0
n2_5
Text Label 6050 3850 0    50   ~ 0
n2_6
Text Label 6050 4900 0    50   ~ 0
n2_7
Text Label 6050 4800 0    50   ~ 0
n2_8
Text Label 6050 4700 0    50   ~ 0
n2_9
Text Label 6050 5000 0    50   ~ 0
colons_0
Wire Wire Line
	6000 4900 6250 4900
Wire Wire Line
	6000 5000 6250 5000
Wire Wire Line
	6000 5100 6250 5100
Wire Wire Line
	6000 5200 6250 5200
Wire Wire Line
	6000 5300 6250 5300
Wire Wire Line
	6000 5400 6250 5400
Wire Wire Line
	6000 5650 6250 5650
Wire Wire Line
	6000 5750 6250 5750
Wire Wire Line
	6000 5950 6250 5950
Wire Wire Line
	6000 6050 6250 6050
Wire Wire Line
	6000 6150 6250 6150
Text Label 6050 5850 0    50   ~ 0
n1_0
Text Label 6050 5750 0    50   ~ 0
n1_1
Text Label 6050 5650 0    50   ~ 0
n1_2
Text Label 6050 5400 0    50   ~ 0
n1_3
Text Label 6050 5300 0    50   ~ 0
n1_4
Text Label 6050 5200 0    50   ~ 0
n1_5
Text Label 6050 5100 0    50   ~ 0
n1_6
Text Label 6050 6150 0    50   ~ 0
n1_7
Text Label 6050 6050 0    50   ~ 0
n1_8
Text Label 6050 5950 0    50   ~ 0
n1_9
Text Label 6050 7000 0    50   ~ 0
n0_0
Wire Wire Line
	6000 6250 6250 6250
Wire Wire Line
	6000 6350 6250 6350
Wire Wire Line
	6000 6600 6250 6600
Wire Wire Line
	6000 6700 6250 6700
Wire Wire Line
	6000 6800 6250 6800
Wire Wire Line
	6000 6900 6250 6900
Wire Wire Line
	6000 7000 6250 7000
Wire Wire Line
	6000 7100 6250 7100
Wire Wire Line
	6000 7200 6250 7200
Wire Wire Line
	6000 7300 6250 7300
Text Label 6050 6900 0    50   ~ 0
n0_1
Text Label 6050 6800 0    50   ~ 0
n0_2
Text Label 6050 6700 0    50   ~ 0
n0_3
Text Label 6050 6600 0    50   ~ 0
n0_4
Text Label 6050 6350 0    50   ~ 0
n0_5
Text Label 6050 6250 0    50   ~ 0
n0_6
Text Label 6050 7300 0    50   ~ 0
n0_7
Text Label 6050 7200 0    50   ~ 0
n0_8
Text Label 6050 7100 0    50   ~ 0
n0_9
NoConn ~ 4150 7300
Wire Wire Line
	1550 5900 1550 6050
Wire Wire Line
	1700 6050 1550 6050
Connection ~ 1550 6050
Wire Wire Line
	1550 6050 1550 6250
$Comp
L Connector_Generic:Conn_01x32 J3
U 1 1
P 8400 4350
F 0 "J3" H 8320 6067 50  0000 C CNN
F 1 "Conn_01x32" H 8500 6000 50  0000 C CNN
F 2 "Connector_PinHeader_2.54mm:PinHeader_1x32_P2.54mm_Vertical" H 8400 4350 50  0001 C CNN
F 3 "~" H 8400 4350 50  0001 C CNN
F 4 "" H 0   0   50  0001 C CNN "DPN"
	1    8400 4350
	-1   0    0    -1  
$EndComp
$Comp
L Connector_Generic:Conn_01x32 J4
U 1 1
P 9050 4350
F 0 "J4" H 9050 6050 50  0000 L CNN
F 1 "Conn_01x32" H 8900 5950 50  0000 L CNN
F 2 "Connector_PinHeader_2.54mm:PinHeader_1x32_P2.54mm_Vertical" H 9050 4350 50  0001 C CNN
F 3 "~" H 9050 4350 50  0001 C CNN
F 4 "" H 0   0   50  0001 C CNN "DPN"
	1    9050 4350
	1    0    0    -1  
$EndComp
$Comp
L Connector_Generic:Conn_01x32 J5
U 1 1
P 9550 4350
F 0 "J5" H 9470 6067 50  0000 C CNN
F 1 "Conn_01x32" H 9470 5976 50  0000 C CNN
F 2 "Connector_PinHeader_2.54mm:PinHeader_1x32_P2.54mm_Vertical" H 9550 4350 50  0001 C CNN
F 3 "~" H 9550 4350 50  0001 C CNN
F 4 "" H 0   0   50  0001 C CNN "DPN"
	1    9550 4350
	-1   0    0    -1  
$EndComp
$Comp
L Connector_Generic:Conn_01x32 J6
U 1 1
P 10200 4350
F 0 "J6" H 10200 6100 50  0000 L CNN
F 1 "Conn_01x32" H 10050 6000 50  0000 L CNN
F 2 "Connector_PinHeader_2.54mm:PinHeader_1x32_P2.54mm_Vertical" H 10200 4350 50  0001 C CNN
F 3 "~" H 10200 4350 50  0001 C CNN
F 4 "" H 0   0   50  0001 C CNN "DPN"
	1    10200 4350
	1    0    0    -1  
$EndComp
Text Label 8650 3850 0    50   ~ 0
n5_0
Text Label 8650 2950 0    50   ~ 0
n5_1
Text Label 8650 3050 0    50   ~ 0
n5_2
Text Label 8650 3150 0    50   ~ 0
n5_3
Text Label 8650 3250 0    50   ~ 0
n5_4
Text Label 8650 3350 0    50   ~ 0
n5_5
Text Label 8650 3450 0    50   ~ 0
n5_6
Text Label 8650 3550 0    50   ~ 0
n5_7
Text Label 8650 3650 0    50   ~ 0
n5_8
Text Label 8650 3750 0    50   ~ 0
n5_9
Wire Wire Line
	8600 3850 8850 3850
Wire Wire Line
	8600 2950 8850 2950
Wire Wire Line
	8600 3050 8850 3050
Wire Wire Line
	8600 3150 8850 3150
Wire Wire Line
	8600 3250 8850 3250
Wire Wire Line
	8600 3350 8850 3350
Wire Wire Line
	8600 3450 8850 3450
Wire Wire Line
	8600 3550 8850 3550
Wire Wire Line
	8600 3650 8850 3650
Wire Wire Line
	8600 3750 8850 3750
Text Label 8650 4850 0    50   ~ 0
n4_0
Wire Wire Line
	8600 3950 8850 3950
Wire Wire Line
	8600 4050 8850 4050
Wire Wire Line
	8600 4150 8850 4150
Wire Wire Line
	8600 4250 8850 4250
Wire Wire Line
	8600 4350 8850 4350
Wire Wire Line
	8600 4450 8850 4450
Wire Wire Line
	8600 4550 8850 4550
Wire Wire Line
	8600 4650 8850 4650
Wire Wire Line
	8600 4850 8850 4850
Text Label 8650 3950 0    50   ~ 0
n4_1
Text Label 8650 4050 0    50   ~ 0
n4_2
Text Label 8650 4150 0    50   ~ 0
n4_3
Text Label 8650 4250 0    50   ~ 0
n4_4
Text Label 8650 4350 0    50   ~ 0
n4_5
Text Label 8650 4450 0    50   ~ 0
n4_6
Text Label 8650 4550 0    50   ~ 0
n4_7
Text Label 8650 4650 0    50   ~ 0
n4_8
Text Label 8650 4750 0    50   ~ 0
n4_9
Text Label 8650 4950 0    50   ~ 0
colons_1
Wire Wire Line
	8600 4950 8850 4950
Text Label 8650 5950 0    50   ~ 0
n3_0
Text Label 8650 5050 0    50   ~ 0
n3_1
Text Label 8650 5150 0    50   ~ 0
n3_2
Text Label 8650 5250 0    50   ~ 0
n3_3
Text Label 8650 5350 0    50   ~ 0
n3_4
Text Label 8650 5450 0    50   ~ 0
n3_5
Text Label 8650 5550 0    50   ~ 0
n3_6
Text Label 8650 5650 0    50   ~ 0
n3_7
Text Label 8650 5750 0    50   ~ 0
n3_8
Text Label 8650 5850 0    50   ~ 0
n3_9
Wire Wire Line
	8600 5050 8850 5050
Wire Wire Line
	8600 5150 8850 5150
Wire Wire Line
	8600 5250 8850 5250
Wire Wire Line
	8600 5350 8850 5350
Wire Wire Line
	8600 5450 8850 5450
Wire Wire Line
	8600 5550 8850 5550
Wire Wire Line
	8600 5650 8850 5650
Wire Wire Line
	8600 5750 8850 5750
Wire Wire Line
	8600 5850 8850 5850
Wire Wire Line
	9750 2950 10000 2950
Wire Wire Line
	9750 3050 10000 3050
Wire Wire Line
	9750 3150 10000 3150
Wire Wire Line
	9750 3250 10000 3250
Wire Wire Line
	9750 3350 10000 3350
Wire Wire Line
	9750 3450 10000 3450
Wire Wire Line
	9750 3550 10000 3550
Wire Wire Line
	9750 3650 10000 3650
Wire Wire Line
	9750 3750 10000 3750
Text Label 9800 3550 0    50   ~ 0
n2_0
Text Label 9800 3450 0    50   ~ 0
n2_1
Text Label 9800 3350 0    50   ~ 0
n2_2
Text Label 9800 3250 0    50   ~ 0
n2_3
Text Label 9800 3150 0    50   ~ 0
n2_4
Text Label 9800 3050 0    50   ~ 0
n2_5
Text Label 9800 2950 0    50   ~ 0
n2_6
Text Label 9800 3850 0    50   ~ 0
n2_7
Text Label 9800 3750 0    50   ~ 0
n2_8
Text Label 9800 3650 0    50   ~ 0
n2_9
Text Label 9800 3950 0    50   ~ 0
colons_0
Wire Wire Line
	9750 3950 10000 3950
Wire Wire Line
	9750 4050 10000 4050
Wire Wire Line
	9750 4150 10000 4150
Wire Wire Line
	9750 4250 10000 4250
Wire Wire Line
	9750 4350 10000 4350
Wire Wire Line
	9750 4450 10000 4450
Wire Wire Line
	9750 4550 10000 4550
Wire Wire Line
	9750 4650 10000 4650
Wire Wire Line
	9750 4750 10000 4750
Wire Wire Line
	9750 4850 10000 4850
Text Label 9800 4650 0    50   ~ 0
n1_0
Text Label 9800 4550 0    50   ~ 0
n1_1
Text Label 9800 4450 0    50   ~ 0
n1_2
Text Label 9800 4350 0    50   ~ 0
n1_3
Text Label 9800 4250 0    50   ~ 0
n1_4
Text Label 9800 4150 0    50   ~ 0
n1_5
Text Label 9800 4050 0    50   ~ 0
n1_6
Text Label 9800 4950 0    50   ~ 0
n1_7
Text Label 9800 4850 0    50   ~ 0
n1_8
Text Label 9800 4750 0    50   ~ 0
n1_9
Text Label 9800 5650 0    50   ~ 0
n0_0
Wire Wire Line
	9750 5050 10000 5050
Wire Wire Line
	9750 5150 10000 5150
Wire Wire Line
	9750 5250 10000 5250
Wire Wire Line
	9750 5350 10000 5350
Wire Wire Line
	9750 5450 10000 5450
Wire Wire Line
	9750 5550 10000 5550
Wire Wire Line
	9750 5650 10000 5650
Wire Wire Line
	9750 5750 10000 5750
Wire Wire Line
	9750 5850 10000 5850
Text Label 9800 5550 0    50   ~ 0
n0_1
Text Label 9800 5450 0    50   ~ 0
n0_2
Text Label 9800 5350 0    50   ~ 0
n0_3
Text Label 9800 5250 0    50   ~ 0
n0_4
Text Label 9800 5150 0    50   ~ 0
n0_5
Text Label 9800 5050 0    50   ~ 0
n0_6
Text Label 9800 5950 0    50   ~ 0
n0_7
Text Label 9800 5850 0    50   ~ 0
n0_8
Text Label 9800 5750 0    50   ~ 0
n0_9
Wire Wire Line
	8600 4750 8850 4750
Wire Wire Line
	8600 5950 8850 5950
Wire Wire Line
	9750 3850 10000 3850
Wire Wire Line
	9750 4950 10000 4950
Wire Wire Line
	9750 5950 10000 5950
Wire Wire Line
	9750 2850 9900 2850
$Comp
L power:HT #PWR0131
U 1 1
P 9900 2850
F 0 "#PWR0131" H 9900 2970 50  0001 C CNN
F 1 "HT" H 9920 2993 50  0000 C CNN
F 2 "" H 9900 2850 50  0001 C CNN
F 3 "" H 9900 2850 50  0001 C CNN
	1    9900 2850
	1    0    0    -1  
$EndComp
Connection ~ 9900 2850
Wire Wire Line
	9900 2850 10000 2850
$Comp
L power:GND #PWR0132
U 1 1
P 8600 2850
F 0 "#PWR0132" H 8600 2600 50  0001 C CNN
F 1 "GND" H 8750 2800 50  0000 C CNN
F 2 "" H 8600 2850 50  0001 C CNN
F 3 "" H 8600 2850 50  0001 C CNN
	1    8600 2850
	0    -1   -1   0   
$EndComp
$Comp
L power:GND #PWR0133
U 1 1
P 8850 2850
F 0 "#PWR0133" H 8850 2600 50  0001 C CNN
F 1 "GND" H 8700 2800 50  0000 C CNN
F 2 "" H 8850 2850 50  0001 C CNN
F 3 "" H 8850 2850 50  0001 C CNN
	1    8850 2850
	0    1    1    0   
$EndComp
NoConn ~ 6000 3750
Wire Wire Line
	6000 5850 6250 5850
$Comp
L power:+12V #PWR0139
U 1 1
P 1450 4000
F 0 "#PWR0139" H 1450 3850 50  0001 C CNN
F 1 "+12V" H 1465 4173 50  0000 C CNN
F 2 "" H 1450 4000 50  0001 C CNN
F 3 "" H 1450 4000 50  0001 C CNN
	1    1450 4000
	1    0    0    -1  
$EndComp
$Comp
L power:+12V #PWR0140
U 1 1
P 1400 5850
F 0 "#PWR0140" H 1400 5700 50  0001 C CNN
F 1 "+12V" H 1415 6023 50  0000 C CNN
F 2 "" H 1400 5850 50  0001 C CNN
F 3 "" H 1400 5850 50  0001 C CNN
	1    1400 5850
	1    0    0    -1  
$EndComp
$EndSCHEMATC
